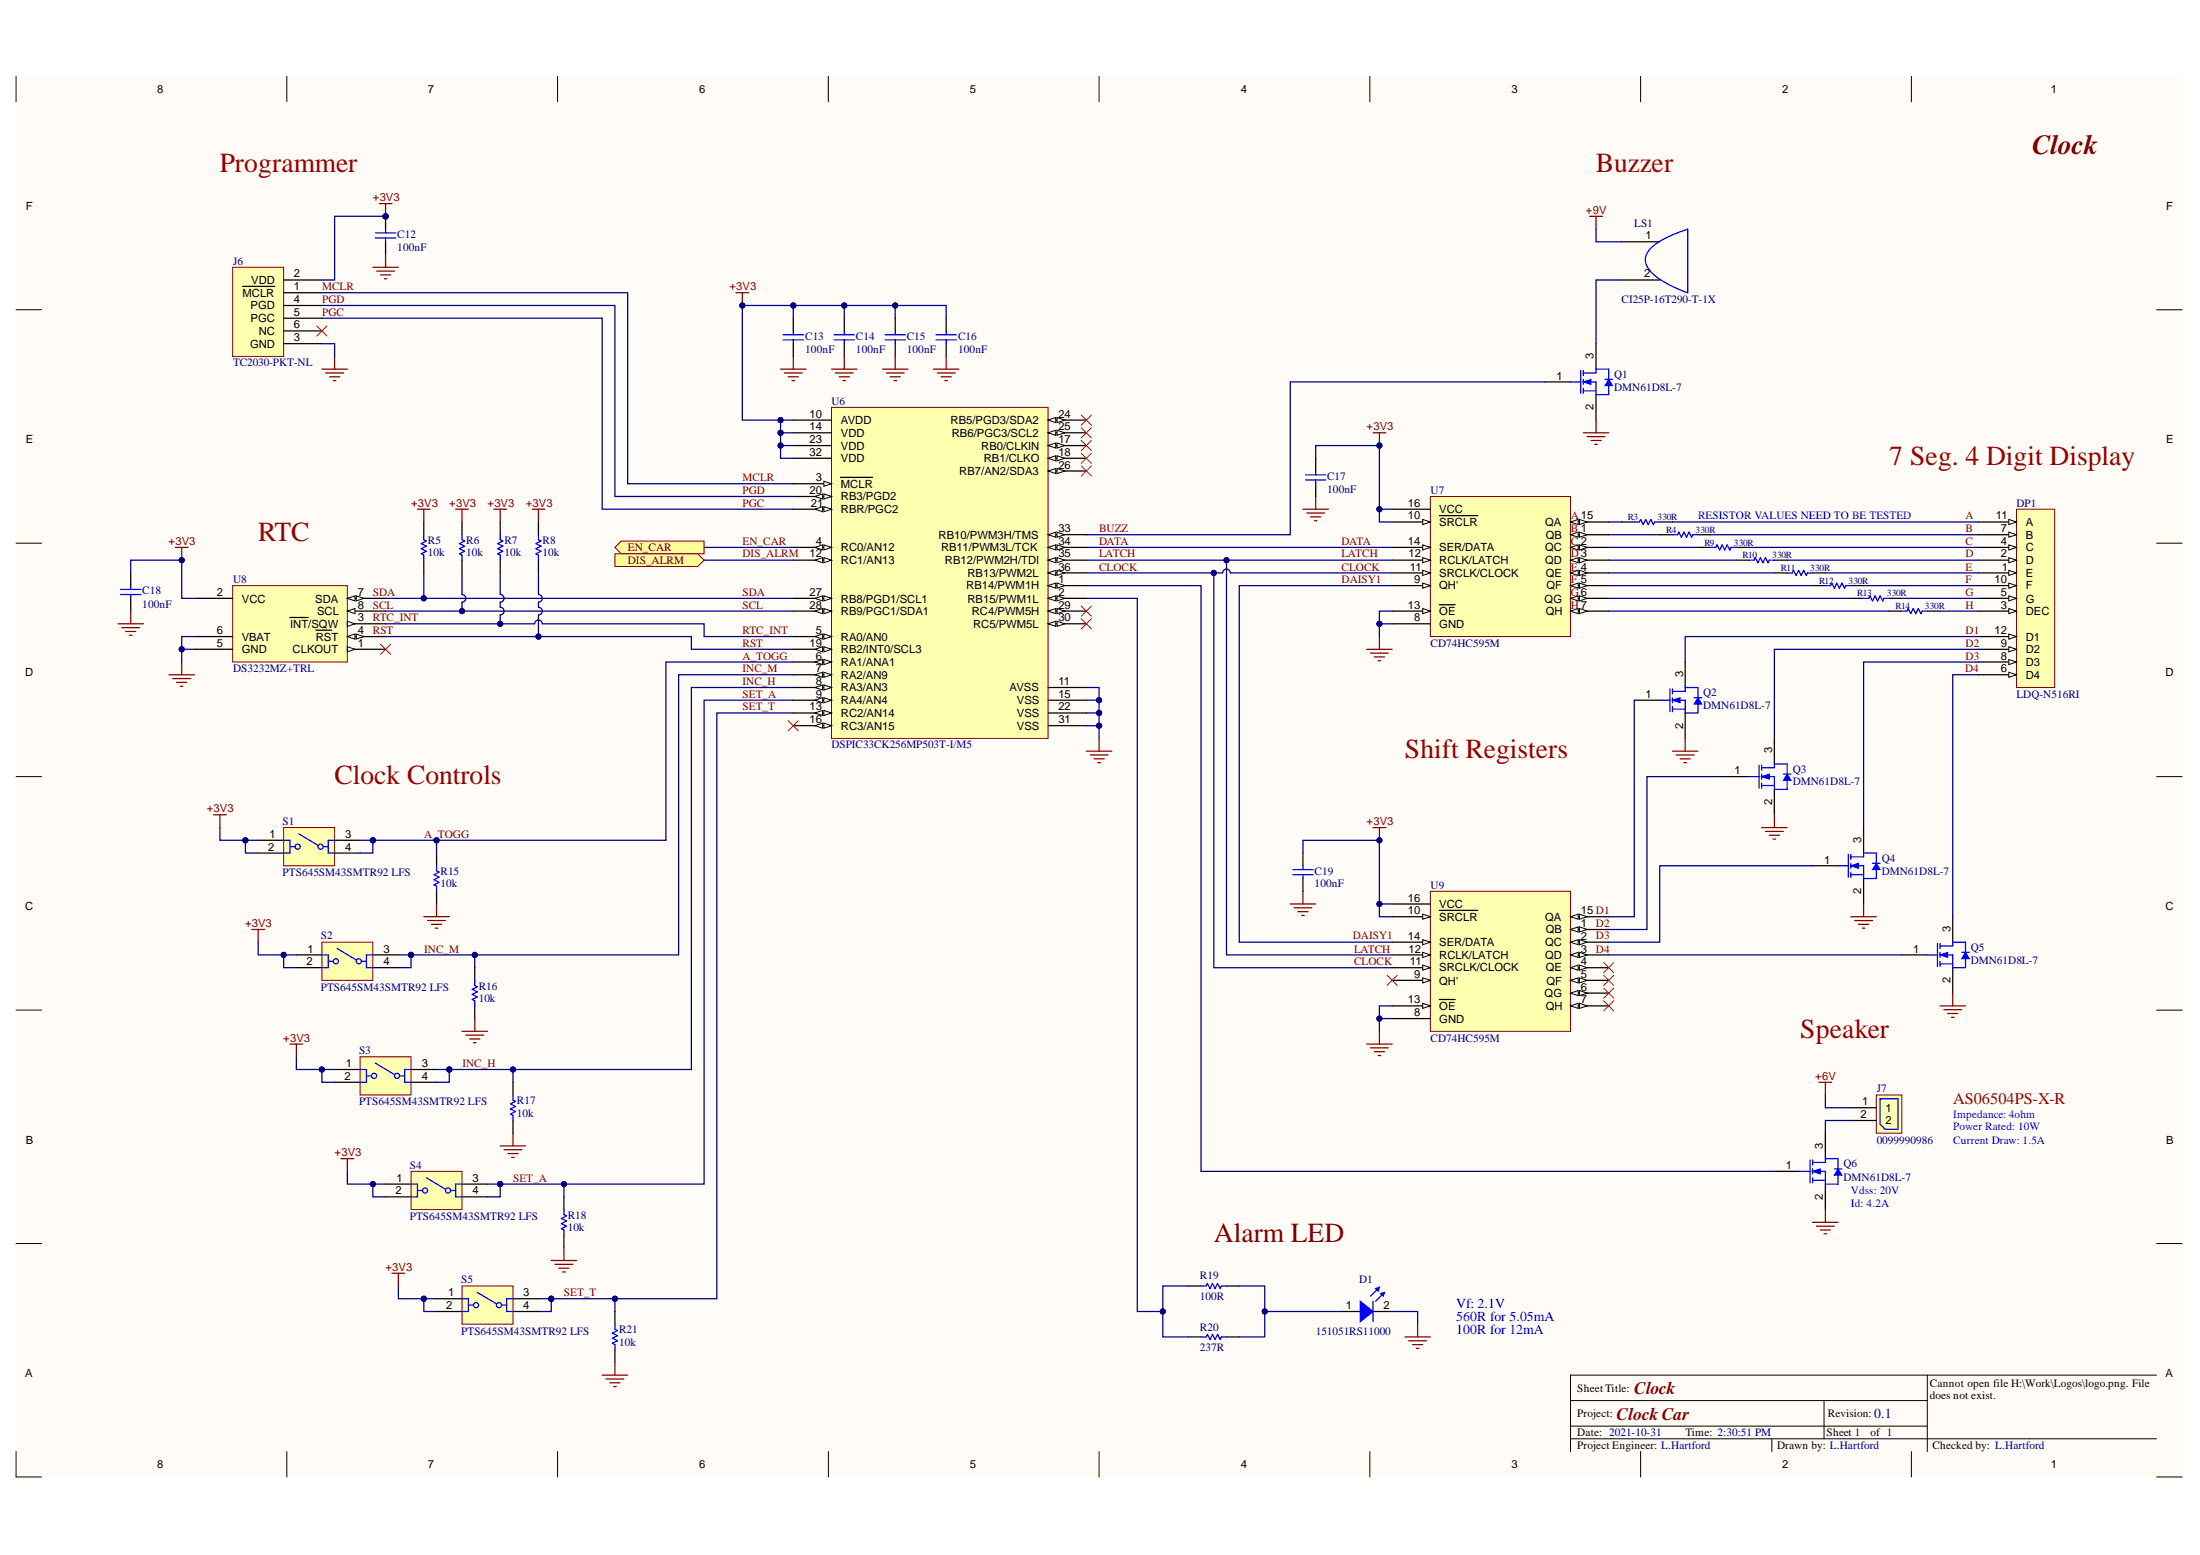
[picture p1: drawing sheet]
# Altium schematic sheet Clock.SchDoc: Clock
size 431 x 279 mm; Date: Not shown in title block; ApprovedBy: Not shown in title block; CheckedBy: Not shown in title block; Author: Not shown in title block; CompanyName: Not shown in title block; Engineer: Not shown in title block; Revision: 0.1; PageSetup: Record=PageOptions¦CenterHorizontal=True¦CenterVertical=True¦PrintScale=1.00¦XCorrection=1.00¦YCorrection=1.00¦PrintKind=0¦BorderSize=5000000¦LeftOffset=0¦BottomOffset=0¦Orientation=2¦PaperLength=1000¦PaperWidth=1000¦Scale=100¦PaperSource=15¦PrintQuality=600¦MediaType=1¦DitherType=10¦PaperKind=Letter¦PrintScaleMode=1; DocumentNumber: 1; SheetNumber: 1; SheetTotal: 1

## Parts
C12  100nF  [C0402]
C13  100nF  [C0402]
C14  100nF  [C0402]
C15  100nF  [C0402]
C16  100nF  [C0402]
C17  100nF  [C0402]
C18  100nF  [C0402]
C19  100nF  [C0402]
D1  151051RS11000  [151051RS11000]
DP1  LDQ-N516RI  [LDQ-N516RI]
J6  TC2030-PKT-NL  [TC2030-PKT-NL]
J7  0099990986  [0099990986]
LS1  CI25P-16T290-T-1X  [CI25P-16T290-T-1X]
Q1  DMN61D8L-7  [SOT90P240X102-3N]
Q2  DMN61D8L-7  [SOT90P240X102-3N]
Q3  DMN61D8L-7  [SOT90P240X102-3N]
Q4  DMN61D8L-7  [SOT90P240X102-3N]
Q5  DMN61D8L-7  [SOT90P240X102-3N]
Q6  DMN61D8L-7  [SOT90P240X102-3N]
R3  330R  [RESC1005X04N]
R4  330R  [RESC1005X04N]
R5  10k  [RESC1005X04N]
R6  10k  [RESC1005X04N]
R7  10k  [RESC1005X04N]
R8  10k  [RESC1005X04N]
R9  330R  [RESC1005X04N]
R10  330R  [RESC1005X04N]
R11  330R  [RESC1005X04N]
R12  330R  [RESC1005X04N]
R13  330R  [RESC1005X04N]
R14  330R  [RESC1005X04N]
R15  10k  [RESC1005X04N]
R16  10k  [RESC1005X04N]
R17  10k  [RESC1005X04N]
R18  10k  [RESC1005X04N]
R19  100R  [RESC1005X04N]
R20  237R  [RESC1005X04N]
R21  10k  [RESC1005X04N]
S1  PTS645SM43SMTR92 LFS  [PTS645SM43SMTR92 LFS]
S2  PTS645SM43SMTR92 LFS  [PTS645SM43SMTR92 LFS]
S3  PTS645SM43SMTR92 LFS  [PTS645SM43SMTR92 LFS]
S4  PTS645SM43SMTR92 LFS  [PTS645SM43SMTR92 LFS]
S5  PTS645SM43SMTR92 LFS  [PTS645SM43SMTR92 LFS]
U6  DSPIC33CK256MP503T-I/M5  [QFN40P500X500X60_HS-37N]
U7  CD74HC595M
U8  DS3232MZ+TRL
U9  CD74HC595M

## Ports
DIS_ALRM (in), EN_CAR (out)

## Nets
+3V3: C12.2 C13.2 C14.2 C15.2 C16.2 C17.2 C18.2 C19.2 J6.2(VDD) R5.2 R6.2 R7.2 R8.2 S1.1 S1.2 S2.1 S2.2 S3.1 S3.2 S4.1 S4.2 S5.1 S5.2 U6.10(AVDD) U6.14(VDD) U6.23(VDD) U6.32(VDD) U7.10(~{SRCLR}) U7.16(VCC) U8.2(VCC) U9.10(~{SRCLR}) U9.16(VCC)
+6V: J7.1
+9V: LS1.1(VCC)
GND: C12.1 C13.1 C14.1 C15.1 C16.1 C17.1 C18.1 C19.1 D1.2(K) J6.3(GND) Q1.2(S) Q2.2(S) Q3.2(S) Q4.2(S) Q5.2(S) Q6.2(S) R15.1 R16.1 R17.1 R18.1 R21.1 U6.11(AVSS) U6.15(VSS) U6.22(VSS) U6.31(VSS) U7.8(GND) U7.13(~{OE}) U8.5(GND) U8.6(VBAT) U9.8(GND) U9.13(~{OE})
A: DP1.11(A) R3.2
A_TOGG: R15.2 S1.3 S1.4 U6.6(RA1/ANA1)
B: DP1.7(B) R4.2
BUZZ: Q1.1(G) U6.33(RB10/PWM3H/TMS)
C: DP1.4(C) R9.2
CLOCK: U6.36(RB13/PWM2L) U7.11(SRCLK/CLOCK) U9.11(SRCLK/CLOCK)
D: DP1.2(D) R10.2
D1: DP1.12(D1) Q2.3(D)
D2: DP1.9(D2) Q3.3(D)
D3: DP1.8(D3) Q4.3(D)
D4: DP1.6(D4) Q5.3(D)
DAISY1: U7.9(QH') U9.14(SER/DATA)
DATA: U6.34(RB11/PWM3L/TCK) U7.14(SER/DATA)
DIS_ALRM: U6.12(RC1/AN13) ; port DIS_ALRM
E: DP1.1(E) R11.2
EN_CAR: U6.4(RC0/AN12) ; port EN_CAR
F: DP1.10(F) R12.2
G: DP1.5(G) R13.2
H: DP1.3(DEC) R14.2
INC_H: R17.2 S3.3 S3.4 U6.8(RA3/AN3)
INC_M: R16.2 S2.3 S2.4 U6.7(RA2/AN9)
LATCH: U6.35(RB12/PWM2H/TDI) U7.12(RCLK/LATCH) U9.12(RCLK/LATCH)
MCLR: J6.1(~{MCLR}) U6.3(~{MCLR})
PGC: J6.5(PGC) U6.21(RBR/PGC2)
PGD: J6.4(PGD) U6.20(RB3/PGD2)
RST: R8.1 U6.19(RB2/INT0/SCL3) U8.4(~{RS}T)
RTC_INT: R7.1 U6.5(RA0/AN0) U8.3(~{INT}/SQW)
SCL: R6.1 U6.28(RB9/PGC1/SDA1) U8.8(SCL)
SDA: R5.1 U6.27(RB8/PGD1/SCL1) U8.7(SDA)
SET_A: R18.2 S4.3 S4.4 U6.9(RA4/AN4)
SET_T: R21.2 S5.3 S5.4 U6.13(RC2/AN14)
NetD1_1: D1.1(A) R19.2 R20.2
NetJ7_2: J7.2 Q6.3(D)
NetLS1_2: LS1.2(GND) Q1.3(D)
NetQ2_1: Q2.1(G) U9.15(QA)
NetQ3_1: Q3.1(G) U9.1(QB)
NetQ4_1: Q4.1(G) U9.2(QC)
NetQ5_1: Q5.1(G) U9.3(QD)
NetQ6_1: Q6.1(G) U6.1(RB14/PWM1H)
NetR3_1: R3.1 U7.15(QA)
NetR4_1: R4.1 U7.1(QB)
NetR9_1: R9.1 U7.2(QC)
NetR10_1: R10.1 U7.3(QD)
NetR11_1: R11.1 U7.4(QE)
NetR12_1: R12.1 U7.5(QF)
NetR13_1: R13.1 U7.6(QG)
NetR14_1: R14.1 U7.7(QH)
NetR19_1: R19.1 R20.1 U6.2(RB15/PWM1L)

Not connected (* = marked no-connect by the designer): J6 6(NC)*; U6 16(RC3/AN15)* 17(RB0/CLKIN)* 18(RB1/CLKO)* 24(RB5/PGD3/SDA2)* 25(RB6/PGC3/SCL2)* 26(RB7/AN2/SDA3)* 29(RC4/PWM5H)* 30(RC5/PWM5L)*; U8 1(CLKOUT)*; U9 4(QE)* 5(QF)* 6(QG)* 7(QH)* 9(QH')*

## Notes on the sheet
- Programmer
- Buzzer
- 7 Seg. 4 Digit Display
- RTC
- (near R4) RESISTOR VALUES NEED TO BE TESTED
- Clock Controls
- Shift Registers
- Speaker
- Impedance: 4ohm
- AS06504PS-X-R
- Power Rated: 10W
- Current Draw: 1.5A
- (near Q6) Vdss: 20V
- (near Q6) Id: 4.2A
- Vf: 2.1V
- 560R for 5.05mA
- 100R for 12mA
- Labels drawn without touching a wire or pin: A, Alarm LED, B, C, D, D1, D2, D3, D4, E, F, G, H, RST, RTC_INT, SCL, SDA
